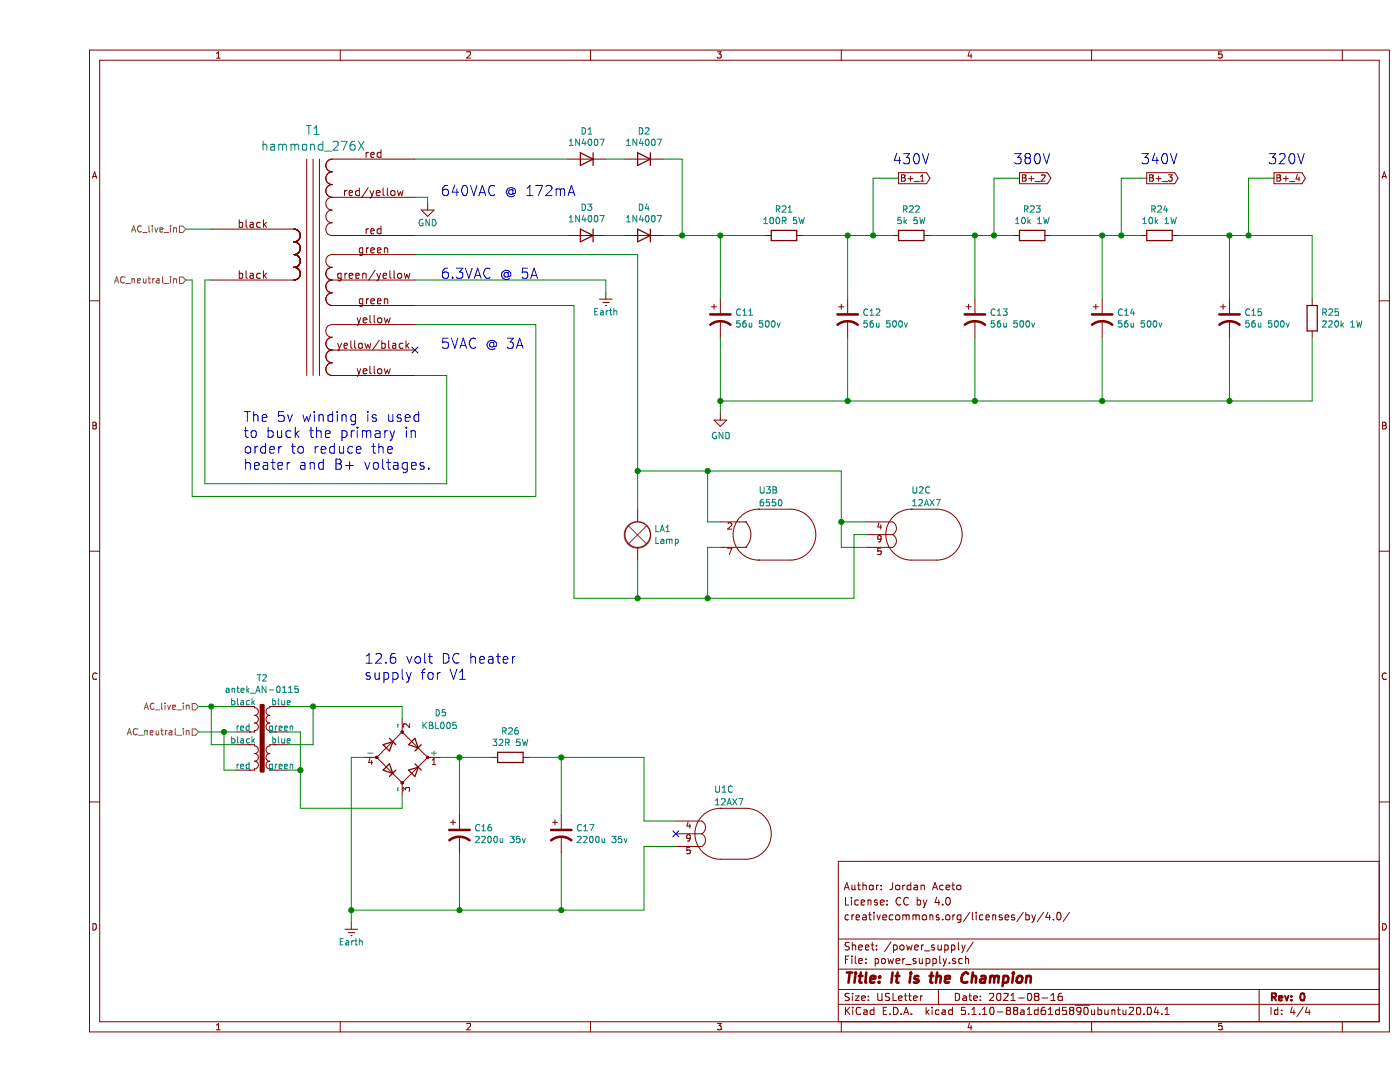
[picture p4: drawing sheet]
EESchema Schematic File Version 4
EELAYER 30 0
EELAYER END
$Descr USLetter 11000 8500
encoding utf-8
Sheet 4 4
Title "It is the Champion"
Date "2021-08-16"
Rev "0"
Comp ""
Comment1 "creativecommons.org/licenses/by/4.0/"
Comment2 "License: CC by 4.0"
Comment3 "Author: Jordan Aceto"
Comment4 ""
$EndDescr
Wire Wire Line
	5050 1850 5050 1250
$Comp
L Diode:1N4007 D2
U 1 1
P 4750 1250
F 0 "D2" H 4750 1033 50  0000 C CNN
F 1 "1N4007" H 4750 1124 50  0000 C CNN
F 2 "Diode_THT:D_DO-41_SOD81_P10.16mm_Horizontal" H 4750 1075 50  0001 C CNN
F 3 "http://www.vishay.com/docs/88503/1n4001.pdf" H 4750 1250 50  0001 C CNN
	1    4750 1250
	-1   0    0    1   
$EndComp
$Comp
L Diode:1N4007 D1
U 1 1
P 4300 1250
F 0 "D1" H 4300 1033 50  0000 C CNN
F 1 "1N4007" H 4300 1124 50  0000 C CNN
F 2 "Diode_THT:D_DO-41_SOD81_P10.16mm_Horizontal" H 4300 1075 50  0001 C CNN
F 3 "http://www.vishay.com/docs/88503/1n4001.pdf" H 4300 1250 50  0001 C CNN
	1    4300 1250
	-1   0    0    1   
$EndComp
Text Notes 3150 1550 0    79   ~ 0
640VAC @ 172mA
Wire Wire Line
	3050 1550 2950 1550
$Comp
L power:GND #PWR05
U 1 1
P 3050 1600
F 0 "#PWR05" H 3050 1350 50  0001 C CNN
F 1 "GND" H 3050 1450 50  0000 C CNN
F 2 "" H 3050 1600 50  0001 C CNN
F 3 "" H 3050 1600 50  0001 C CNN
	1    3050 1600
	1    0    0    -1  
$EndComp
Wire Wire Line
	3050 1550 3050 1600
Wire Wire Line
	4150 1850 2950 1850
Wire Wire Line
	4150 1250 2950 1250
Wire Wire Line
	1150 2200 1200 2200
Wire Wire Line
	1150 1800 1350 1800
Text HLabel 1150 2200 0    50   Input ~ 0
AC_neutral_in
Text HLabel 1150 1800 0    50   Input ~ 0
AC_live_in
$Comp
L custom_parts:hammond_276X T1
U 1 1
P 2200 1950
F 0 "T1" H 2150 2876 70  0000 C CNN
F 1 "hammond_276X" H 2150 2755 70  0000 C CNN
F 2 "" H 2150 1950 60  0000 C CNN
F 3 "" H 2150 1950 60  0000 C CNN
	1    2200 1950
	1    0    0    -1  
$EndComp
Text Notes 3150 2750 0    79   ~ 0
5VAC @ 3A
Text Notes 3150 2200 0    79   ~ 0
6.3VAC @ 5A
Wire Wire Line
	5350 1850 5700 1850
Wire Wire Line
	7500 1850 7650 1850
Wire Wire Line
	9500 1850 10000 1850
Connection ~ 9500 1850
Wire Wire Line
	7500 1850 7350 1850
Connection ~ 7500 1850
Wire Wire Line
	9350 1850 9500 1850
Wire Wire Line
	5350 1850 5050 1850
Connection ~ 5350 1850
$Comp
L power:GND #PWR06
U 1 1
P 5350 3250
F 0 "#PWR06" H 5350 3000 50  0001 C CNN
F 1 "GND" H 5355 3077 50  0000 C CNN
F 2 "" H 5350 3250 50  0001 C CNN
F 3 "" H 5350 3250 50  0001 C CNN
	1    5350 3250
	1    0    0    -1  
$EndComp
Wire Wire Line
	5350 3150 5350 3250
$Comp
L Device:R R21
U 1 1
P 5850 1850
F 0 "R21" V 5643 1850 50  0000 C CNN
F 1 "100R 5W" V 5734 1850 50  0000 C CNN
F 2 "" V 5780 1850 50  0001 C CNN
F 3 "~" H 5850 1850 50  0001 C CNN
	1    5850 1850
	0    1    1    0   
$EndComp
Wire Wire Line
	6550 1850 6350 1850
Connection ~ 6550 1850
Wire Wire Line
	9500 1400 9500 1850
Wire Wire Line
	9700 1400 9500 1400
Text GLabel 9700 1400 2    50   Output ~ 0
B+_4
Wire Wire Line
	7500 1400 7500 1850
Wire Wire Line
	7700 1400 7500 1400
Text GLabel 7700 1400 2    50   Output ~ 0
B+_2
Wire Wire Line
	6550 1400 6550 1850
Wire Wire Line
	6750 1400 6550 1400
Text GLabel 6750 1400 2    50   Output ~ 0
B+_1
$Comp
L Device:CP1 C11
U 1 1
P 5350 2500
F 0 "C11" H 5465 2546 50  0000 L CNN
F 1 "56u 500v" H 5465 2455 50  0000 L CNN
F 2 "" H 5350 2500 50  0001 C CNN
F 3 "~" H 5350 2500 50  0001 C CNN
	1    5350 2500
	1    0    0    -1  
$EndComp
Wire Wire Line
	10000 3150 9350 3150
Wire Wire Line
	10000 2650 10000 3150
Wire Wire Line
	10000 2350 10000 1850
$Comp
L Device:R R25
U 1 1
P 10000 2500
F 0 "R25" H 10070 2546 50  0000 L CNN
F 1 "220k 1W" H 10070 2455 50  0000 L CNN
F 2 "" V 9930 2500 50  0001 C CNN
F 3 "~" H 10000 2500 50  0001 C CNN
	1    10000 2500
	1    0    0    -1  
$EndComp
Wire Wire Line
	6350 3150 7350 3150
Connection ~ 6350 3150
Wire Wire Line
	6350 2650 6350 3150
Wire Wire Line
	7350 3150 8350 3150
Connection ~ 7350 3150
Wire Wire Line
	7350 2650 7350 3150
Connection ~ 5350 3150
Wire Wire Line
	8350 3150 8350 2650
Wire Wire Line
	5350 3150 6350 3150
Wire Wire Line
	5350 2650 5350 3150
Wire Wire Line
	7350 1850 7000 1850
Connection ~ 7350 1850
Wire Wire Line
	7350 2350 7350 1850
Wire Wire Line
	6350 1850 6000 1850
Connection ~ 6350 1850
Wire Wire Line
	6350 2350 6350 1850
Wire Wire Line
	5350 1850 5350 2350
Wire Wire Line
	6700 1850 6550 1850
Wire Wire Line
	8350 1850 7950 1850
$Comp
L Device:R R23
U 1 1
P 7800 1850
F 0 "R23" V 7593 1850 50  0000 C CNN
F 1 "10k 1W" V 7684 1850 50  0000 C CNN
F 2 "" V 7730 1850 50  0001 C CNN
F 3 "~" H 7800 1850 50  0001 C CNN
	1    7800 1850
	0    1    1    0   
$EndComp
$Comp
L Device:R R22
U 1 1
P 6850 1850
F 0 "R22" V 6643 1850 50  0000 C CNN
F 1 "5k 5W" V 6734 1850 50  0000 C CNN
F 2 "" V 6780 1850 50  0001 C CNN
F 3 "~" H 6850 1850 50  0001 C CNN
	1    6850 1850
	0    1    1    0   
$EndComp
$Comp
L Device:CP1 C12
U 1 1
P 6350 2500
F 0 "C12" H 6465 2546 50  0000 L CNN
F 1 "56u 500v" H 6465 2455 50  0000 L CNN
F 2 "" H 6350 2500 50  0001 C CNN
F 3 "~" H 6350 2500 50  0001 C CNN
	1    6350 2500
	1    0    0    -1  
$EndComp
$Comp
L Device:CP1 C13
U 1 1
P 7350 2500
F 0 "C13" H 7465 2546 50  0000 L CNN
F 1 "56u 500v" H 7465 2455 50  0000 L CNN
F 2 "" H 7350 2500 50  0001 C CNN
F 3 "~" H 7350 2500 50  0001 C CNN
	1    7350 2500
	1    0    0    -1  
$EndComp
Wire Wire Line
	8350 2350 8350 1850
$Comp
L Device:CP1 C14
U 1 1
P 8350 2500
F 0 "C14" H 8465 2546 50  0000 L CNN
F 1 "56u 500v" H 8465 2455 50  0000 L CNN
F 2 "" H 8350 2500 50  0001 C CNN
F 3 "~" H 8350 2500 50  0001 C CNN
	1    8350 2500
	1    0    0    -1  
$EndComp
Wire Wire Line
	8350 3150 9350 3150
Wire Wire Line
	9350 3150 9350 2650
Wire Wire Line
	9350 1850 8950 1850
$Comp
L Device:R R24
U 1 1
P 8800 1850
F 0 "R24" V 8593 1850 50  0000 C CNN
F 1 "10k 1W" V 8684 1850 50  0000 C CNN
F 2 "" V 8730 1850 50  0001 C CNN
F 3 "~" H 8800 1850 50  0001 C CNN
	1    8800 1850
	0    1    1    0   
$EndComp
Wire Wire Line
	9350 2350 9350 1850
$Comp
L Device:CP1 C15
U 1 1
P 9350 2500
F 0 "C15" H 9465 2546 50  0000 L CNN
F 1 "56u 500v" H 9465 2455 50  0000 L CNN
F 2 "" H 9350 2500 50  0001 C CNN
F 3 "~" H 9350 2500 50  0001 C CNN
	1    9350 2500
	1    0    0    -1  
$EndComp
Wire Wire Line
	8650 1850 8500 1850
Connection ~ 8350 1850
Connection ~ 9350 1850
Connection ~ 9350 3150
Wire Wire Line
	8500 1400 8500 1850
Wire Wire Line
	8700 1400 8500 1400
Text GLabel 8700 1400 2    50   Output ~ 0
B+_3
Connection ~ 8500 1850
Wire Wire Line
	8500 1850 8350 1850
$Comp
L Diode:1N4007 D4
U 1 1
P 4750 1850
F 0 "D4" H 4750 1633 50  0000 C CNN
F 1 "1N4007" H 4750 1724 50  0000 C CNN
F 2 "Diode_THT:D_DO-41_SOD81_P10.16mm_Horizontal" H 4750 1675 50  0001 C CNN
F 3 "http://www.vishay.com/docs/88503/1n4001.pdf" H 4750 1850 50  0001 C CNN
	1    4750 1850
	-1   0    0    1   
$EndComp
$Comp
L Diode:1N4007 D3
U 1 1
P 4300 1850
F 0 "D3" H 4300 1633 50  0000 C CNN
F 1 "1N4007" H 4300 1724 50  0000 C CNN
F 2 "Diode_THT:D_DO-41_SOD81_P10.16mm_Horizontal" H 4300 1675 50  0001 C CNN
F 3 "http://www.vishay.com/docs/88503/1n4001.pdf" H 4300 1850 50  0001 C CNN
	1    4300 1850
	-1   0    0    1   
$EndComp
Wire Wire Line
	4450 1250 4600 1250
Wire Wire Line
	4900 1250 5050 1250
Wire Wire Line
	4450 1850 4600 1850
Wire Wire Line
	4900 1850 5050 1850
Connection ~ 5050 1850
Wire Wire Line
	4700 2000 2950 2000
Wire Wire Line
	2950 2400 4200 2400
NoConn ~ 2950 2750
Connection ~ 8350 3150
Wire Wire Line
	2950 2950 3200 2950
Wire Wire Line
	3200 2950 3200 3800
Wire Wire Line
	3200 3800 1300 3800
Wire Wire Line
	1300 3800 1300 2200
Wire Wire Line
	1300 2200 1350 2200
Wire Wire Line
	2950 2550 3900 2550
Wire Wire Line
	3900 2550 3900 3900
Wire Wire Line
	3900 3900 1200 3900
Wire Wire Line
	1200 3900 1200 2200
Text Notes 1600 3700 0    79   ~ 0
The 5v winding is used\nto buck the primary in\norder to reduce the \nheater and B+ voltages.
Text Notes 6700 1300 0    79   ~ 0
430V
Text Notes 7650 1300 0    79   ~ 0
380V
Text Notes 8650 1300 0    79   ~ 0
340V
Text Notes 9650 1300 0    79   ~ 0
320V
$Comp
L custom_parts:12AX7 U2
U 3 1
P 6950 4200
F 0 "U2" V 6600 4100 50  0000 L CNN
F 1 "12AX7" V 6700 4100 50  0000 L CNN
F 2 "Valve:Valve_Noval_P" H 7220 3800 50  0001 C CNN
F 3 "http://www.r-type.org/pdfs/ecc81.pdf" H 6950 4200 50  0001 C CNN
	3    6950 4200
	0    1    1    0   
$EndComp
Wire Wire Line
	4200 2400 4200 4700
$Comp
L custom_parts:KT88 U3
U 2 1
P 5750 4200
F 0 "U3" V 5400 4100 50  0000 L CNN
F 1 "6550" V 5500 4100 50  0000 L CNN
F 2 "Valve:Valve_Octal" H 6050 3850 50  0001 C CNN
F 3 "http://www.r-type.org/pdfs/el34.pdf" H 5750 4200 50  0001 C CNN
	2    5750 4200
	0    1    1    0   
$EndComp
Connection ~ 4700 4700
Wire Wire Line
	4700 4700 4200 4700
Connection ~ 4700 3700
Wire Wire Line
	4700 3700 4700 2000
Wire Wire Line
	4700 3700 4700 4000
Wire Wire Line
	4700 4700 4700 4400
$Comp
L Device:Lamp LA1
U 1 1
P 4700 4200
F 0 "LA1" H 4828 4246 50  0000 L CNN
F 1 "Lamp" H 4828 4155 50  0000 L CNN
F 2 "" V 4700 4300 50  0001 C CNN
F 3 "~" V 4700 4300 50  0001 C CNN
	1    4700 4200
	1    0    0    -1  
$EndComp
Wire Wire Line
	3300 7150 3300 6700
Connection ~ 3300 7150
Wire Wire Line
	2450 7150 3300 7150
Wire Wire Line
	2450 5950 2450 7150
Wire Wire Line
	2550 5950 2450 5950
Wire Wire Line
	3300 5950 3550 5950
Wire Wire Line
	3300 5950 3150 5950
Connection ~ 3300 5950
Wire Wire Line
	3300 6400 3300 5950
$Comp
L Device:CP1 C16
U 1 1
P 3300 6550
F 0 "C16" H 3415 6596 50  0000 L CNN
F 1 "2200u 35v" H 3415 6505 50  0000 L CNN
F 2 "" H 3300 6550 50  0001 C CNN
F 3 "~" H 3300 6550 50  0001 C CNN
	1    3300 6550
	1    0    0    -1  
$EndComp
Wire Wire Line
	2850 6350 2050 6350
Wire Wire Line
	2850 6250 2850 6350
Wire Wire Line
	2850 5650 2850 5550
$Comp
L Device:D_Bridge_+AA- D5
U 1 1
P 2850 5950
F 0 "D5" H 3100 6300 50  0000 L CNN
F 1 "KBL005" H 3000 6200 50  0000 L CNN
F 2 "" H 2850 5950 50  0001 C CNN
F 3 "~" H 2850 5950 50  0001 C CNN
	1    2850 5950
	1    0    0    -1  
$EndComp
Wire Wire Line
	2150 5550 2850 5550
Wire Wire Line
	2150 5550 1950 5550
Connection ~ 2150 5550
Wire Wire Line
	2150 5850 2150 5550
Wire Wire Line
	1950 5850 2150 5850
Wire Wire Line
	2050 5750 1950 5750
Wire Wire Line
	2050 6350 2050 6050
Wire Wire Line
	2050 6050 2050 5750
Connection ~ 2050 6050
Wire Wire Line
	1950 6050 2050 6050
Text HLabel 1250 5550 0    50   Input ~ 0
AC_live_in
Text HLabel 1250 5750 0    50   Input ~ 0
AC_neutral_in
Wire Wire Line
	1250 5550 1350 5550
Wire Wire Line
	1350 5550 1550 5550
Connection ~ 1350 5550
Wire Wire Line
	1350 5850 1350 5550
Wire Wire Line
	1550 5850 1350 5850
Wire Wire Line
	1250 5750 1450 5750
Wire Wire Line
	1450 5750 1550 5750
Connection ~ 1450 5750
Wire Wire Line
	1450 6050 1450 5750
Wire Wire Line
	1550 6050 1450 6050
$Comp
L custom_parts:12AX7 U1
U 3 1
P 5450 6550
F 0 "U1" V 5100 6400 50  0000 L CNN
F 1 "12AX7" V 5200 6400 50  0000 L CNN
F 2 "Valve:Valve_Noval_P" H 5720 6150 50  0001 C CNN
F 3 "http://www.r-type.org/pdfs/ecc81.pdf" H 5450 6550 50  0001 C CNN
	3    5450 6550
	0    1    1    0   
$EndComp
$Comp
L Device:R R26
U 1 1
P 3700 5950
F 0 "R26" V 3493 5950 50  0000 C CNN
F 1 "32R 5W" V 3584 5950 50  0000 C CNN
F 2 "" V 3630 5950 50  0001 C CNN
F 3 "~" H 3700 5950 50  0001 C CNN
	1    3700 5950
	0    1    1    0   
$EndComp
$Comp
L power:Earth #PWR?
U 1 1
P 4450 2300
AR Path="/616E3B01" Ref="#PWR?"  Part="1" 
AR Path="/61116F52/616E3B01" Ref="#PWR09"  Part="1" 
F 0 "#PWR09" H 4450 2050 50  0001 C CNN
F 1 "Earth" H 4450 2150 50  0000 C CNN
F 2 "" H 4450 2300 50  0001 C CNN
F 3 "~" H 4450 2300 50  0001 C CNN
	1    4450 2300
	1    0    0    -1  
$EndComp
Wire Wire Line
	4450 2300 4450 2200
Wire Wire Line
	2950 2200 4450 2200
$Comp
L Device:CP1 C17
U 1 1
P 4100 6550
F 0 "C17" H 4215 6596 50  0000 L CNN
F 1 "2200u 35v" H 4215 6505 50  0000 L CNN
F 2 "" H 4100 6550 50  0001 C CNN
F 3 "~" H 4100 6550 50  0001 C CNN
	1    4100 6550
	1    0    0    -1  
$EndComp
Wire Wire Line
	4100 6400 4100 5950
Wire Wire Line
	3300 7150 4100 7150
Connection ~ 4100 5950
Wire Wire Line
	4100 5950 3850 5950
Wire Wire Line
	4100 6700 4100 7150
Connection ~ 4100 7150
Wire Wire Line
	4100 7150 4750 7150
$Comp
L power:Earth #PWR?
U 1 1
P 2450 7250
AR Path="/61824B04" Ref="#PWR?"  Part="1" 
AR Path="/61116F52/61824B04" Ref="#PWR08"  Part="1" 
F 0 "#PWR08" H 2450 7000 50  0001 C CNN
F 1 "Earth" H 2450 7100 50  0000 C CNN
F 2 "" H 2450 7250 50  0001 C CNN
F 3 "~" H 2450 7250 50  0001 C CNN
	1    2450 7250
	1    0    0    -1  
$EndComp
Wire Wire Line
	2450 7250 2450 7150
Connection ~ 2450 7150
$Comp
L custom_parts:antek_AN-0115 T2
U 1 1
P 1750 5850
F 0 "T2" H 1750 6375 50  0000 C CNN
F 1 "antek_AN-0115" H 1750 6284 50  0000 C CNN
F 2 "" H 1750 5850 50  0001 C CNN
F 3 "" H 1750 5850 50  0001 C CNN
	1    1750 5850
	1    0    0    -1  
$EndComp
Text Notes 2550 5350 0    79   ~ 0
12.6 volt DC heater\nsupply for V1
Wire Wire Line
	4700 3700 5250 3700
Wire Wire Line
	4700 4700 5250 4700
Wire Wire Line
	5350 4300 5250 4300
Wire Wire Line
	5250 4300 5250 4700
Connection ~ 5250 4700
Wire Wire Line
	5250 4700 6400 4700
Wire Wire Line
	5350 4100 5250 4100
Wire Wire Line
	5250 4100 5250 3700
Connection ~ 5250 3700
Wire Wire Line
	5250 3700 6300 3700
Wire Wire Line
	6500 4100 6300 4100
Wire Wire Line
	6300 4100 6300 3700
Wire Wire Line
	6500 4200 6400 4200
Wire Wire Line
	6400 4200 6400 4700
Wire Wire Line
	6500 4300 6300 4300
Wire Wire Line
	6300 4300 6300 4100
Connection ~ 6300 4100
Wire Wire Line
	5000 6650 4750 6650
Wire Wire Line
	4750 6650 4750 7150
Wire Wire Line
	5000 6450 4750 6450
Wire Wire Line
	4750 6450 4750 5950
Wire Wire Line
	4100 5950 4750 5950
NoConn ~ 5000 6550
$EndSCHEMATC
